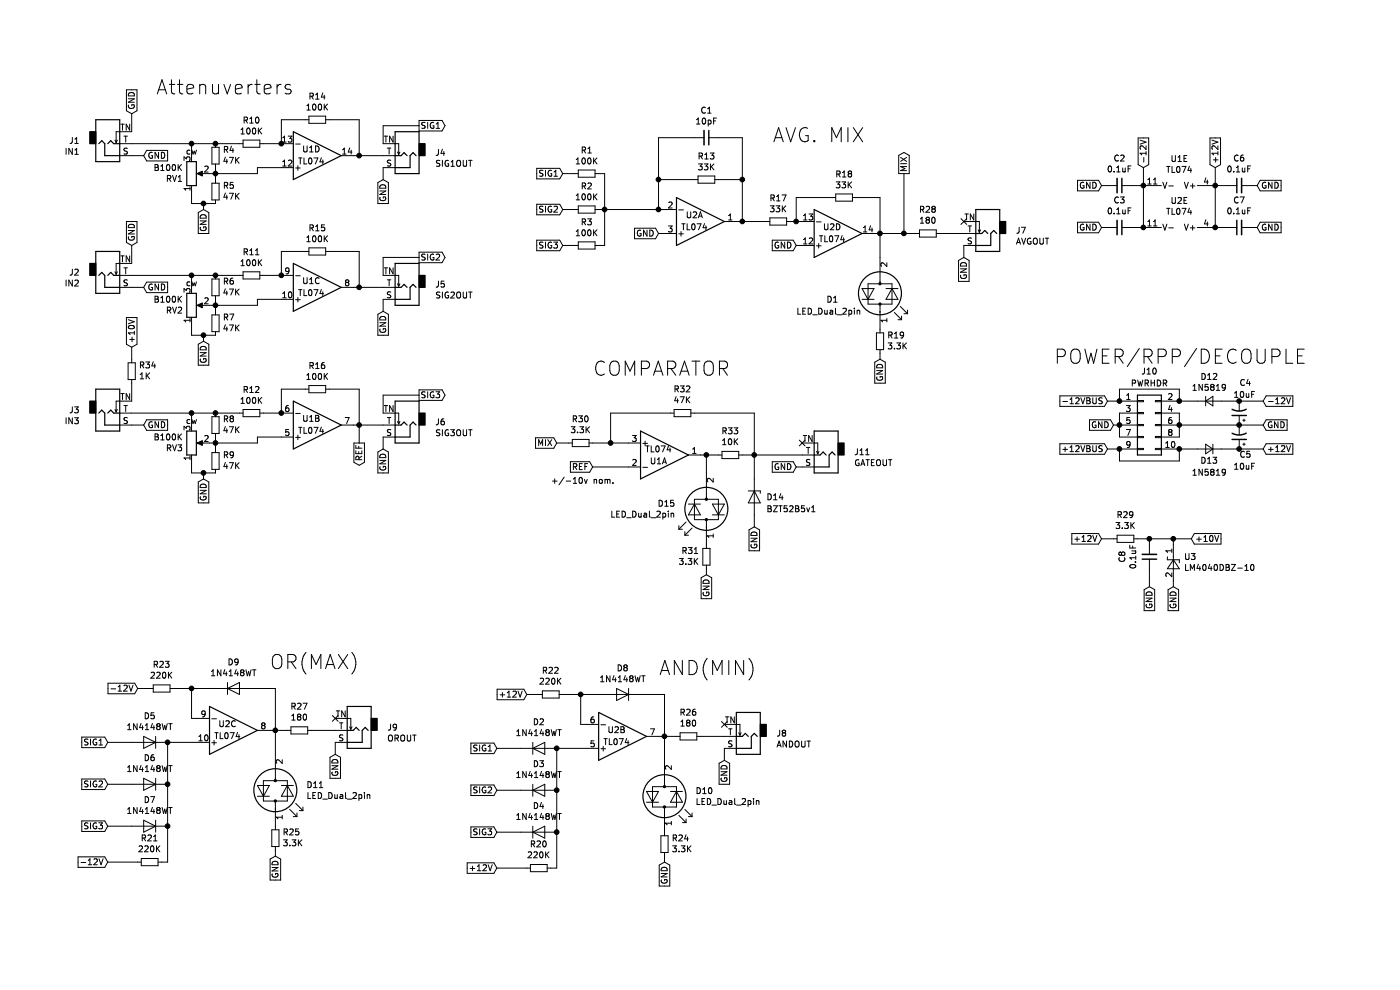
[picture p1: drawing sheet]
EESchema Schematic File Version 4
LIBS:logiverter-cache
EELAYER 29 0
EELAYER END
$Descr A4 11693 8268
encoding utf-8
Sheet 1 1
Title ""
Date ""
Rev ""
Comp ""
Comment1 ""
Comment2 ""
Comment3 ""
Comment4 ""
$EndDescr
$Comp
L Connector:AudioJack2_SwitchT J1
U 1 1
P 900 1200
F 0 "J1" H 667 1179 50  0000 R CNN
F 1 "IN1" H 667 1270 50  0000 R CNN
F 2 "custom parts:3.5mm_tip_switch_thonkiconn" H 900 1200 50  0001 C CNN
F 3 "~" H 900 1200 50  0001 C CNN
	1    900  1200
	1    0    0    1   
$EndComp
Wire Wire Line
	1100 950  1100 1100
Text GLabel 1200 1300 2    50   Input ~ 0
GND
Wire Wire Line
	1100 1300 1200 1300
Wire Wire Line
	1100 1200 1600 1200
$Comp
L Amplifier_Operational:TL074 U1
U 1 1
P 5550 3800
F 0 "U1" H 5500 3750 50  0000 C CNN
F 1 "TL074" H 5500 3850 50  0000 C CNN
F 2 "Package_SO:SOIC-14_3.9x8.7mm_P1.27mm" H 5500 3900 50  0001 C CNN
F 3 "http://www.ti.com/lit/ds/symlink/tl071.pdf" H 5600 4000 50  0001 C CNN
	1    5550 3800
	1    0    0    -1  
$EndComp
$Comp
L Amplifier_Operational:TL074 U1
U 2 1
P 2650 3550
F 0 "U1" H 2600 3500 50  0000 C CNN
F 1 "TL074" H 2600 3600 50  0000 C CNN
F 2 "Package_SO:SOIC-14_3.9x8.7mm_P1.27mm" H 2600 3650 50  0001 C CNN
F 3 "http://www.ti.com/lit/ds/symlink/tl071.pdf" H 2700 3750 50  0001 C CNN
	2    2650 3550
	1    0    0    1   
$EndComp
$Comp
L Amplifier_Operational:TL074 U1
U 3 1
P 2650 2400
F 0 "U1" H 2600 2350 50  0000 C CNN
F 1 "TL074" H 2600 2450 50  0000 C CNN
F 2 "Package_SO:SOIC-14_3.9x8.7mm_P1.27mm" H 2600 2500 50  0001 C CNN
F 3 "http://www.ti.com/lit/ds/symlink/tl071.pdf" H 2700 2600 50  0001 C CNN
	3    2650 2400
	1    0    0    1   
$EndComp
$Comp
L Amplifier_Operational:TL074 U1
U 4 1
P 2650 1300
F 0 "U1" H 2600 1250 50  0000 C CNN
F 1 "TL074" H 2600 1350 50  0000 C CNN
F 2 "Package_SO:SOIC-14_3.9x8.7mm_P1.27mm" H 2600 1400 50  0001 C CNN
F 3 "http://www.ti.com/lit/ds/symlink/tl071.pdf" H 2700 1500 50  0001 C CNN
	4    2650 1300
	1    0    0    1   
$EndComp
$Comp
L Amplifier_Operational:TL074 U1
U 5 1
P 9850 1650
F 0 "U1" V 9525 1650 50  0000 C CNN
F 1 "TL074" V 9616 1650 50  0000 C CNN
F 2 "Package_SO:SOIC-14_3.9x8.7mm_P1.27mm" H 9800 1750 50  0001 C CNN
F 3 "http://www.ti.com/lit/ds/symlink/tl071.pdf" H 9900 1850 50  0001 C CNN
	5    9850 1650
	0    1    1    0   
$EndComp
$Comp
L Device:R_Small R10
U 1 1
P 2100 1200
F 0 "R10" V 1904 1200 50  0000 C CNN
F 1 "100K" V 1995 1200 50  0000 C CNN
F 2 "Resistor_SMD:R_0805_2012Metric_Pad1.15x1.40mm_HandSolder" H 2100 1200 50  0001 C CNN
F 3 "~" H 2100 1200 50  0001 C CNN
	1    2100 1200
	0    1    1    0   
$EndComp
Wire Wire Line
	2200 1200 2350 1200
$Comp
L Device:R_POT RV1
U 1 1
P 1600 1450
F 0 "RV1" H 1530 1496 50  0000 R CNN
F 1 "B100K" H 1530 1405 50  0000 R CNN
F 2 "custom parts:Potentiometer_Vertical_Bournes_PTV09A" H 1600 1450 50  0001 C CNN
F 3 "~" H 1600 1450 50  0001 C CNN
	1    1600 1450
	1    0    0    1   
$EndComp
$Comp
L Device:R_Small R4
U 1 1
P 1800 1300
F 0 "R4" H 1741 1254 50  0000 R CNN
F 1 "47K" H 1741 1345 50  0000 R CNN
F 2 "Resistor_SMD:R_0805_2012Metric_Pad1.15x1.40mm_HandSolder" H 1800 1300 50  0001 C CNN
F 3 "~" H 1800 1300 50  0001 C CNN
	1    1800 1300
	-1   0    0    1   
$EndComp
$Comp
L Device:R_Small R5
U 1 1
P 1800 1600
F 0 "R5" H 1741 1554 50  0000 R CNN
F 1 "47K" H 1741 1645 50  0000 R CNN
F 2 "Resistor_SMD:R_0805_2012Metric_Pad1.15x1.40mm_HandSolder" H 1800 1600 50  0001 C CNN
F 3 "~" H 1800 1600 50  0001 C CNN
	1    1800 1600
	-1   0    0    1   
$EndComp
Wire Wire Line
	1800 1400 1800 1450
Wire Wire Line
	1750 1450 1800 1450
Connection ~ 1800 1450
Wire Wire Line
	1800 1450 1800 1500
Wire Wire Line
	1600 1300 1600 1200
Connection ~ 1600 1200
Wire Wire Line
	1600 1200 1800 1200
Wire Wire Line
	1800 1200 2000 1200
Connection ~ 1800 1200
Text GLabel 1700 1750 3    50   Input ~ 0
GND
Wire Wire Line
	1600 1600 1600 1700
Wire Wire Line
	1600 1700 1700 1700
Wire Wire Line
	1700 1700 1700 1750
Connection ~ 1700 1700
Wire Wire Line
	1700 1700 1800 1700
Wire Wire Line
	1800 1450 2150 1450
Wire Wire Line
	2150 1450 2150 1400
Wire Wire Line
	2150 1400 2350 1400
$Comp
L Device:R_Small R14
U 1 1
P 2650 1000
F 0 "R14" V 2454 1000 50  0000 C CNN
F 1 "100K" V 2545 1000 50  0000 C CNN
F 2 "Resistor_SMD:R_0805_2012Metric_Pad1.15x1.40mm_HandSolder" H 2650 1000 50  0001 C CNN
F 3 "~" H 2650 1000 50  0001 C CNN
	1    2650 1000
	0    1    1    0   
$EndComp
Wire Wire Line
	2350 1200 2350 1000
Wire Wire Line
	2350 1000 2550 1000
Connection ~ 2350 1200
Wire Wire Line
	2750 1000 3000 1000
Wire Wire Line
	3000 1000 3000 1300
Wire Wire Line
	3000 1300 2950 1300
Text Notes 1550 1300 0    50   ~ 0
cw
$Comp
L Connector:AudioJack2_SwitchT J2
U 1 1
P 900 2300
F 0 "J2" H 667 2279 50  0000 R CNN
F 1 "IN2" H 667 2370 50  0000 R CNN
F 2 "custom parts:3.5mm_tip_switch_thonkiconn" H 900 2300 50  0001 C CNN
F 3 "~" H 900 2300 50  0001 C CNN
	1    900  2300
	1    0    0    1   
$EndComp
Text GLabel 1200 2400 2    50   Input ~ 0
GND
Wire Wire Line
	1100 2400 1200 2400
Wire Wire Line
	1100 2300 1600 2300
$Comp
L Device:R_Small R11
U 1 1
P 2100 2300
F 0 "R11" V 1904 2300 50  0000 C CNN
F 1 "100K" V 1995 2300 50  0000 C CNN
F 2 "Resistor_SMD:R_0805_2012Metric_Pad1.15x1.40mm_HandSolder" H 2100 2300 50  0001 C CNN
F 3 "~" H 2100 2300 50  0001 C CNN
	1    2100 2300
	0    1    1    0   
$EndComp
Wire Wire Line
	2200 2300 2350 2300
$Comp
L Device:R_POT RV2
U 1 1
P 1600 2550
F 0 "RV2" H 1530 2596 50  0000 R CNN
F 1 "B100K" H 1530 2505 50  0000 R CNN
F 2 "custom parts:Potentiometer_Vertical_Bournes_PTV09A" H 1600 2550 50  0001 C CNN
F 3 "~" H 1600 2550 50  0001 C CNN
	1    1600 2550
	1    0    0    1   
$EndComp
$Comp
L Device:R_Small R6
U 1 1
P 1800 2400
F 0 "R6" H 1741 2354 50  0000 R CNN
F 1 "47K" H 1741 2445 50  0000 R CNN
F 2 "Resistor_SMD:R_0805_2012Metric_Pad1.15x1.40mm_HandSolder" H 1800 2400 50  0001 C CNN
F 3 "~" H 1800 2400 50  0001 C CNN
	1    1800 2400
	-1   0    0    1   
$EndComp
$Comp
L Device:R_Small R7
U 1 1
P 1800 2700
F 0 "R7" H 1741 2654 50  0000 R CNN
F 1 "47K" H 1741 2745 50  0000 R CNN
F 2 "Resistor_SMD:R_0805_2012Metric_Pad1.15x1.40mm_HandSolder" H 1800 2700 50  0001 C CNN
F 3 "~" H 1800 2700 50  0001 C CNN
	1    1800 2700
	-1   0    0    1   
$EndComp
Wire Wire Line
	1800 2500 1800 2550
Wire Wire Line
	1750 2550 1800 2550
Connection ~ 1800 2550
Wire Wire Line
	1800 2550 1800 2600
Wire Wire Line
	1600 2400 1600 2300
Connection ~ 1600 2300
Wire Wire Line
	1600 2300 1800 2300
Wire Wire Line
	1800 2300 2000 2300
Connection ~ 1800 2300
Text GLabel 1700 2850 3    50   Input ~ 0
GND
Wire Wire Line
	1600 2700 1600 2800
Wire Wire Line
	1600 2800 1700 2800
Wire Wire Line
	1700 2800 1700 2850
Connection ~ 1700 2800
Wire Wire Line
	1700 2800 1800 2800
Wire Wire Line
	1800 2550 2150 2550
Wire Wire Line
	2150 2550 2150 2500
Wire Wire Line
	2150 2500 2350 2500
$Comp
L Device:R_Small R15
U 1 1
P 2650 2100
F 0 "R15" V 2454 2100 50  0000 C CNN
F 1 "100K" V 2545 2100 50  0000 C CNN
F 2 "Resistor_SMD:R_0805_2012Metric_Pad1.15x1.40mm_HandSolder" H 2650 2100 50  0001 C CNN
F 3 "~" H 2650 2100 50  0001 C CNN
	1    2650 2100
	0    1    1    0   
$EndComp
Wire Wire Line
	2350 2300 2350 2100
Wire Wire Line
	2350 2100 2550 2100
Wire Wire Line
	2750 2100 3000 2100
Text Notes 1550 2400 0    50   ~ 0
cw
Connection ~ 2350 2300
Text GLabel 1200 3550 2    50   Input ~ 0
GND
Wire Wire Line
	1100 3550 1200 3550
Wire Wire Line
	1100 3450 1600 3450
$Comp
L Device:R_Small R12
U 1 1
P 2100 3450
F 0 "R12" V 1904 3450 50  0000 C CNN
F 1 "100K" V 1995 3450 50  0000 C CNN
F 2 "Resistor_SMD:R_0805_2012Metric_Pad1.15x1.40mm_HandSolder" H 2100 3450 50  0001 C CNN
F 3 "~" H 2100 3450 50  0001 C CNN
	1    2100 3450
	0    1    1    0   
$EndComp
Wire Wire Line
	2200 3450 2350 3450
$Comp
L Device:R_POT RV3
U 1 1
P 1600 3700
F 0 "RV3" H 1530 3746 50  0000 R CNN
F 1 "B100K" H 1530 3655 50  0000 R CNN
F 2 "custom parts:Potentiometer_Vertical_Bournes_PTV09A" H 1600 3700 50  0001 C CNN
F 3 "~" H 1600 3700 50  0001 C CNN
	1    1600 3700
	1    0    0    1   
$EndComp
$Comp
L Device:R_Small R8
U 1 1
P 1800 3550
F 0 "R8" H 1741 3504 50  0000 R CNN
F 1 "47K" H 1741 3595 50  0000 R CNN
F 2 "Resistor_SMD:R_0805_2012Metric_Pad1.15x1.40mm_HandSolder" H 1800 3550 50  0001 C CNN
F 3 "~" H 1800 3550 50  0001 C CNN
	1    1800 3550
	-1   0    0    1   
$EndComp
$Comp
L Device:R_Small R9
U 1 1
P 1800 3850
F 0 "R9" H 1741 3804 50  0000 R CNN
F 1 "47K" H 1741 3895 50  0000 R CNN
F 2 "Resistor_SMD:R_0805_2012Metric_Pad1.15x1.40mm_HandSolder" H 1800 3850 50  0001 C CNN
F 3 "~" H 1800 3850 50  0001 C CNN
	1    1800 3850
	-1   0    0    1   
$EndComp
Wire Wire Line
	1800 3650 1800 3700
Wire Wire Line
	1750 3700 1800 3700
Connection ~ 1800 3700
Wire Wire Line
	1800 3700 1800 3750
Wire Wire Line
	1600 3550 1600 3450
Connection ~ 1600 3450
Wire Wire Line
	1600 3450 1800 3450
Wire Wire Line
	1800 3450 2000 3450
Connection ~ 1800 3450
Text GLabel 1700 4000 3    50   Input ~ 0
GND
Wire Wire Line
	1600 3850 1600 3950
Wire Wire Line
	1600 3950 1700 3950
Wire Wire Line
	1700 3950 1700 4000
Connection ~ 1700 3950
Wire Wire Line
	1700 3950 1800 3950
Wire Wire Line
	1800 3700 2150 3700
Wire Wire Line
	2150 3700 2150 3650
Wire Wire Line
	2150 3650 2350 3650
$Comp
L Device:R_Small R16
U 1 1
P 2650 3250
F 0 "R16" V 2454 3250 50  0000 C CNN
F 1 "100K" V 2545 3250 50  0000 C CNN
F 2 "Resistor_SMD:R_0805_2012Metric_Pad1.15x1.40mm_HandSolder" H 2650 3250 50  0001 C CNN
F 3 "~" H 2650 3250 50  0001 C CNN
	1    2650 3250
	0    1    1    0   
$EndComp
Wire Wire Line
	2350 3450 2350 3250
Wire Wire Line
	2350 3250 2550 3250
Wire Wire Line
	2750 3250 3000 3250
Wire Wire Line
	3000 3250 3000 3550
Wire Wire Line
	3000 3550 2950 3550
Text Notes 1550 3550 0    50   ~ 0
cw
Connection ~ 2350 3450
Text GLabel 3500 1050 2    50   Output ~ 0
SIG1
Wire Wire Line
	3000 1300 3200 1300
Connection ~ 3000 1300
Text Notes 1300 800  0    118  ~ 0
Attenuverters
Text GLabel 900  6200 0    50   Input ~ 0
SIG1
Wire Wire Line
	900  6200 1100 6200
Text GLabel 900  6550 0    50   Input ~ 0
SIG2
Wire Wire Line
	900  6550 1100 6550
Text GLabel 900  6900 0    50   Input ~ 0
SIG3
Wire Wire Line
	900  6900 1100 6900
$Comp
L Device:R_Small R21
U 1 1
P 1250 7200
F 0 "R21" V 1446 7200 50  0000 C CNN
F 1 "220K" V 1355 7200 50  0000 C CNN
F 2 "Resistor_SMD:R_0805_2012Metric_Pad1.15x1.40mm_HandSolder" H 1250 7200 50  0001 C CNN
F 3 "~" H 1250 7200 50  0001 C CNN
	1    1250 7200
	0    -1   -1   0   
$EndComp
Text GLabel 900  7200 0    50   Input ~ 0
-12V
Wire Wire Line
	1400 7200 1350 7200
Wire Wire Line
	900  7200 1150 7200
Wire Wire Line
	1400 6200 1650 6200
Wire Wire Line
	1650 6000 1600 6000
Wire Wire Line
	1600 6000 1600 5750
Wire Wire Line
	1600 5750 1800 5750
Wire Wire Line
	2100 5750 2300 5750
Wire Wire Line
	2300 5750 2300 6100
Wire Wire Line
	2300 6100 2250 6100
$Comp
L Device:R_Small R23
U 1 1
P 1350 5750
F 0 "R23" V 1546 5750 50  0000 C CNN
F 1 "220K" V 1455 5750 50  0000 C CNN
F 2 "Resistor_SMD:R_0805_2012Metric_Pad1.15x1.40mm_HandSolder" H 1350 5750 50  0001 C CNN
F 3 "~" H 1350 5750 50  0001 C CNN
	1    1350 5750
	0    -1   -1   0   
$EndComp
Text GLabel 1150 5750 0    50   Input ~ 0
-12V
Wire Wire Line
	1150 5750 1250 5750
Wire Wire Line
	1450 5750 1600 5750
Connection ~ 1600 5750
$Comp
L Device:R_Small R27
U 1 1
P 2500 6100
F 0 "R27" V 2696 6100 50  0000 C CNN
F 1 "180" V 2605 6100 50  0000 C CNN
F 2 "Resistor_SMD:R_0805_2012Metric_Pad1.15x1.40mm_HandSolder" H 2500 6100 50  0001 C CNN
F 3 "~" H 2500 6100 50  0001 C CNN
	1    2500 6100
	0    -1   -1   0   
$EndComp
Wire Wire Line
	2300 6100 2400 6100
Connection ~ 2300 6100
$Comp
L Connector:AudioJack2_SwitchT J9
U 1 1
P 3000 6100
F 0 "J9" H 2767 6079 50  0000 R CNN
F 1 "OROUT" H 2767 6170 50  0000 R CNN
F 2 "custom parts:3.5mm_tip_switch_thonkiconn" H 3000 6100 50  0001 C CNN
F 3 "~" H 3000 6100 50  0001 C CNN
	1    3000 6100
	-1   0    0    1   
$EndComp
Wire Wire Line
	2600 6100 2800 6100
NoConn ~ 2800 6000
Text GLabel 2800 6300 3    50   Input ~ 0
GND
Wire Wire Line
	2800 6200 2800 6300
Text Notes 2250 5600 0    118  ~ 0
OR(MAX)
$Comp
L Amplifier_Operational:TL074 U2
U 4 1
P 7000 1950
F 0 "U2" H 6950 1900 50  0000 C CNN
F 1 "TL074" H 6950 2000 50  0000 C CNN
F 2 "Package_SO:SOIC-14_3.9x8.7mm_P1.27mm" H 6950 2050 50  0001 C CNN
F 3 "http://www.ti.com/lit/ds/symlink/tl071.pdf" H 7050 2150 50  0001 C CNN
	4    7000 1950
	1    0    0    1   
$EndComp
$Comp
L Diode:1N4148 D2
U 1 1
P 4500 6250
F 0 "D2" H 4500 6034 50  0000 C CNN
F 1 "1N4148WT" H 4500 6125 50  0000 C CNN
F 2 "Diode_SMD:D_SOD-523" H 4500 6075 50  0001 C CNN
F 3 "http://www.nxp.com/documents/data_sheet/1N4148_1N4448.pdf" H 4500 6250 50  0001 C CNN
	1    4500 6250
	1    0    0    1   
$EndComp
Text GLabel 4150 6250 0    50   Input ~ 0
SIG1
Wire Wire Line
	4150 6250 4350 6250
Text GLabel 4150 6600 0    50   Input ~ 0
SIG2
Wire Wire Line
	4150 6600 4350 6600
Text GLabel 4150 6950 0    50   Input ~ 0
SIG3
Wire Wire Line
	4150 6950 4350 6950
$Comp
L Device:R_Small R20
U 1 1
P 4500 7250
F 0 "R20" V 4696 7250 50  0000 C CNN
F 1 "220K" V 4605 7250 50  0000 C CNN
F 2 "Resistor_SMD:R_0805_2012Metric_Pad1.15x1.40mm_HandSolder" H 4500 7250 50  0001 C CNN
F 3 "~" H 4500 7250 50  0001 C CNN
	1    4500 7250
	0    -1   -1   0   
$EndComp
Text GLabel 4150 7250 0    50   Input ~ 0
+12V
Wire Wire Line
	4650 7250 4600 7250
Wire Wire Line
	4150 7250 4400 7250
Wire Wire Line
	4650 6250 4900 6250
Connection ~ 4650 6250
Wire Wire Line
	4900 6050 4850 6050
Wire Wire Line
	4850 6050 4850 5800
Wire Wire Line
	4850 5800 5050 5800
Wire Wire Line
	5350 5800 5550 5800
Wire Wire Line
	5550 5800 5550 6150
Wire Wire Line
	5550 6150 5500 6150
$Comp
L Device:R_Small R22
U 1 1
P 4600 5800
F 0 "R22" V 4796 5800 50  0000 C CNN
F 1 "220K" V 4705 5800 50  0000 C CNN
F 2 "Resistor_SMD:R_0805_2012Metric_Pad1.15x1.40mm_HandSolder" H 4600 5800 50  0001 C CNN
F 3 "~" H 4600 5800 50  0001 C CNN
	1    4600 5800
	0    -1   -1   0   
$EndComp
Text GLabel 4400 5800 0    50   Input ~ 0
+12V
Wire Wire Line
	4400 5800 4500 5800
Wire Wire Line
	4700 5800 4850 5800
Connection ~ 4850 5800
$Comp
L Device:R_Small R26
U 1 1
P 5750 6150
F 0 "R26" V 5946 6150 50  0000 C CNN
F 1 "180" V 5855 6150 50  0000 C CNN
F 2 "Resistor_SMD:R_0805_2012Metric_Pad1.15x1.40mm_HandSolder" H 5750 6150 50  0001 C CNN
F 3 "~" H 5750 6150 50  0001 C CNN
	1    5750 6150
	0    -1   -1   0   
$EndComp
Wire Wire Line
	5550 6150 5650 6150
Connection ~ 5550 6150
$Comp
L Connector:AudioJack2_SwitchT J8
U 1 1
P 6250 6150
F 0 "J8" H 6017 6129 50  0000 R CNN
F 1 "ANDOUT" H 6017 6220 50  0000 R CNN
F 2 "custom parts:3.5mm_tip_switch_thonkiconn" H 6250 6150 50  0001 C CNN
F 3 "~" H 6250 6150 50  0001 C CNN
	1    6250 6150
	-1   0    0    1   
$EndComp
Wire Wire Line
	5850 6150 6050 6150
NoConn ~ 6050 6050
Text GLabel 6050 6350 3    50   Input ~ 0
GND
Wire Wire Line
	6050 6250 6050 6350
Text Notes 5500 5650 0    118  ~ 0
AND(MIN)
$Comp
L Amplifier_Operational:TL074 U2
U 1 1
P 5850 1850
F 0 "U2" H 5800 1800 50  0000 C CNN
F 1 "TL074" H 5800 1900 50  0000 C CNN
F 2 "Package_SO:SOIC-14_3.9x8.7mm_P1.27mm" H 5800 1950 50  0001 C CNN
F 3 "http://www.ti.com/lit/ds/symlink/tl071.pdf" H 5900 2050 50  0001 C CNN
	1    5850 1850
	1    0    0    1   
$EndComp
$Comp
L Amplifier_Operational:TL074 U2
U 2 1
P 5200 6150
F 0 "U2" H 5150 6100 50  0000 C CNN
F 1 "TL074" H 5150 6200 50  0000 C CNN
F 2 "Package_SO:SOIC-14_3.9x8.7mm_P1.27mm" H 5150 6250 50  0001 C CNN
F 3 "http://www.ti.com/lit/ds/symlink/tl071.pdf" H 5250 6350 50  0001 C CNN
	2    5200 6150
	1    0    0    1   
$EndComp
$Comp
L Amplifier_Operational:TL074 U2
U 3 1
P 1950 6100
F 0 "U2" H 1900 6050 50  0000 C CNN
F 1 "TL074" H 1900 6150 50  0000 C CNN
F 2 "Package_SO:SOIC-14_3.9x8.7mm_P1.27mm" H 1900 6200 50  0001 C CNN
F 3 "http://www.ti.com/lit/ds/symlink/tl071.pdf" H 2000 6300 50  0001 C CNN
	3    1950 6100
	1    0    0    1   
$EndComp
$Comp
L Amplifier_Operational:TL074 U2
U 5 1
P 9850 2000
F 0 "U2" V 9525 2000 50  0000 C CNN
F 1 "TL074" V 9616 2000 50  0000 C CNN
F 2 "Package_SO:SOIC-14_3.9x8.7mm_P1.27mm" H 9800 2100 50  0001 C CNN
F 3 "http://www.ti.com/lit/ds/symlink/tl071.pdf" H 9900 2200 50  0001 C CNN
	5    9850 2000
	0    1    1    0   
$EndComp
Wire Wire Line
	5550 1750 5500 1750
Wire Wire Line
	5500 1750 5500 1500
Wire Wire Line
	6200 1500 6200 1850
Wire Wire Line
	6200 1850 6150 1850
$Comp
L Device:R_Small R13
U 1 1
P 5900 1500
F 0 "R13" V 5704 1500 50  0000 C CNN
F 1 "33K" V 5795 1500 50  0000 C CNN
F 2 "Resistor_SMD:R_0805_2012Metric_Pad1.15x1.40mm_HandSolder" H 5900 1500 50  0001 C CNN
F 3 "~" H 5900 1500 50  0001 C CNN
	1    5900 1500
	0    1    1    0   
$EndComp
Wire Wire Line
	5500 1500 5800 1500
Wire Wire Line
	6000 1500 6200 1500
$Comp
L Device:C_Small C1
U 1 1
P 5900 1150
F 0 "C1" V 5671 1150 50  0000 C CNN
F 1 "10pF" V 5762 1150 50  0000 C CNN
F 2 "Capacitor_SMD:C_0805_2012Metric_Pad1.15x1.40mm_HandSolder" H 5900 1150 50  0001 C CNN
F 3 "~" H 5900 1150 50  0001 C CNN
	1    5900 1150
	0    1    1    0   
$EndComp
Wire Wire Line
	5800 1150 5500 1150
Wire Wire Line
	5500 1150 5500 1500
Connection ~ 5500 1500
Wire Wire Line
	6000 1150 6200 1150
Wire Wire Line
	6200 1150 6200 1500
Connection ~ 6200 1500
$Comp
L Device:R_Small R17
U 1 1
P 6500 1850
F 0 "R17" V 6304 1850 50  0000 C CNN
F 1 "33K" V 6395 1850 50  0000 C CNN
F 2 "Resistor_SMD:R_0805_2012Metric_Pad1.15x1.40mm_HandSolder" H 6500 1850 50  0001 C CNN
F 3 "~" H 6500 1850 50  0001 C CNN
	1    6500 1850
	0    1    1    0   
$EndComp
Wire Wire Line
	6200 1850 6400 1850
Connection ~ 6200 1850
Wire Wire Line
	6600 1850 6650 1850
Text GLabel 6650 2050 0    50   Input ~ 0
GND
Wire Wire Line
	6650 2050 6700 2050
Text GLabel 5500 1950 0    50   Input ~ 0
GND
Wire Wire Line
	5500 1950 5550 1950
$Comp
L Device:R_Small R2
U 1 1
P 4900 1750
F 0 "R2" V 4704 1750 50  0000 C CNN
F 1 "100K" V 4795 1750 50  0000 C CNN
F 2 "Resistor_SMD:R_0805_2012Metric_Pad1.15x1.40mm_HandSolder" H 4900 1750 50  0001 C CNN
F 3 "~" H 4900 1750 50  0001 C CNN
	1    4900 1750
	0    1    1    0   
$EndComp
$Comp
L Device:R_Small R1
U 1 1
P 4900 1450
F 0 "R1" V 4704 1450 50  0000 C CNN
F 1 "100K" V 4795 1450 50  0000 C CNN
F 2 "Resistor_SMD:R_0805_2012Metric_Pad1.15x1.40mm_HandSolder" H 4900 1450 50  0001 C CNN
F 3 "~" H 4900 1450 50  0001 C CNN
	1    4900 1450
	0    1    1    0   
$EndComp
$Comp
L Device:R_Small R3
U 1 1
P 4900 2050
F 0 "R3" V 4704 2050 50  0000 C CNN
F 1 "100K" V 4795 2050 50  0000 C CNN
F 2 "Resistor_SMD:R_0805_2012Metric_Pad1.15x1.40mm_HandSolder" H 4900 2050 50  0001 C CNN
F 3 "~" H 4900 2050 50  0001 C CNN
	1    4900 2050
	0    1    1    0   
$EndComp
Wire Wire Line
	5000 2050 5050 2050
Wire Wire Line
	5050 2050 5050 1750
Wire Wire Line
	5050 1750 5000 1750
Wire Wire Line
	5050 1750 5050 1450
Wire Wire Line
	5050 1450 5000 1450
Connection ~ 5050 1750
Wire Wire Line
	5050 1750 5500 1750
Connection ~ 5500 1750
$Comp
L Device:R_Small R18
U 1 1
P 7050 1650
F 0 "R18" V 6854 1650 50  0000 C CNN
F 1 "33K" V 6945 1650 50  0000 C CNN
F 2 "Resistor_SMD:R_0805_2012Metric_Pad1.15x1.40mm_HandSolder" H 7050 1650 50  0001 C CNN
F 3 "~" H 7050 1650 50  0001 C CNN
	1    7050 1650
	0    1    1    0   
$EndComp
Wire Wire Line
	6950 1650 6650 1650
Wire Wire Line
	6650 1650 6650 1850
Connection ~ 6650 1850
Wire Wire Line
	6650 1850 6700 1850
Wire Wire Line
	7150 1650 7350 1650
Wire Wire Line
	7350 1950 7300 1950
Wire Wire Line
	7850 1950 8050 1950
NoConn ~ 8050 1850
Text GLabel 8050 2150 3    50   Input ~ 0
GND
Wire Wire Line
	8050 2050 8050 2150
Wire Wire Line
	7350 1950 7350 1650
Connection ~ 7350 1950
Text GLabel 4700 1450 0    50   Input ~ 0
SIG1
Text GLabel 4700 1750 0    50   Input ~ 0
SIG2
Text GLabel 4700 2050 0    50   Input ~ 0
SIG3
Wire Wire Line
	4700 2050 4800 2050
Wire Wire Line
	4700 1750 4800 1750
Wire Wire Line
	4700 1450 4800 1450
Text Notes 6450 1200 0    118  ~ 0
AVG. MIX
$Comp
L Connector:AudioJack2_SwitchT J4
U 1 1
P 3400 1300
F 0 "J4" H 3167 1279 50  0000 R CNN
F 1 "SIG1OUT" H 3167 1370 50  0000 R CNN
F 2 "custom parts:3.5mm_tip_switch_thonkiconn" H 3400 1300 50  0001 C CNN
F 3 "~" H 3400 1300 50  0001 C CNN
	1    3400 1300
	-1   0    0    1   
$EndComp
Text GLabel 3200 1500 3    50   Input ~ 0
GND
Wire Wire Line
	3200 1400 3200 1500
Wire Wire Line
	3200 1200 3200 1050
Wire Wire Line
	3200 1050 3500 1050
Text GLabel 3500 2150 2    50   Output ~ 0
SIG2
Text GLabel 3200 2600 3    50   Input ~ 0
GND
Wire Wire Line
	3200 2500 3200 2600
Wire Wire Line
	3200 2300 3200 2150
Wire Wire Line
	3200 2150 3500 2150
Text GLabel 3500 3300 2    50   Output ~ 0
SIG3
Wire Wire Line
	3000 3550 3200 3550
Text GLabel 3200 3750 3    50   Input ~ 0
GND
Wire Wire Line
	3200 3650 3200 3750
Wire Wire Line
	3200 3300 3500 3300
Wire Wire Line
	1100 2050 1100 2200
Text GLabel 1100 2900 1    50   Input ~ 0
+10V
Wire Wire Line
	1100 3200 1100 3350
$Comp
L Device:LED_Dual_2pin D11
U 1 1
P 2300 6600
F 0 "D11" V 2254 6858 50  0000 L CNN
F 1 "LED_Dual_2pin" V 2345 6858 50  0000 L CNN
F 2 "LED_THT:LED_D3.0mm" H 2300 6600 50  0001 C CNN
F 3 "~" H 2300 6600 50  0001 C CNN
	1    2300 6600
	0    1    1    0   
$EndComp
Wire Wire Line
	2300 6100 2300 6300
$Comp
L Device:R_Small R25
U 1 1
P 2300 7000
F 0 "R25" H 2241 6954 50  0000 R CNN
F 1 "3.3K" H 2241 7045 50  0000 R CNN
F 2 "Resistor_SMD:R_0805_2012Metric_Pad1.15x1.40mm_HandSolder" H 2300 7000 50  0001 C CNN
F 3 "~" H 2300 7000 50  0001 C CNN
	1    2300 7000
	-1   0    0    1   
$EndComp
Text GLabel 2300 7150 3    50   Input ~ 0
GND
Wire Wire Line
	2300 7100 2300 7150
$Comp
L Device:LED_Dual_2pin D10
U 1 1
P 5550 6650
F 0 "D10" V 5504 6908 50  0000 L CNN
F 1 "LED_Dual_2pin" V 5595 6908 50  0000 L CNN
F 2 "LED_THT:LED_D3.0mm" H 5550 6650 50  0001 C CNN
F 3 "~" H 5550 6650 50  0001 C CNN
	1    5550 6650
	0    1    1    0   
$EndComp
Wire Wire Line
	5550 6150 5550 6350
$Comp
L Device:R_Small R24
U 1 1
P 5550 7050
F 0 "R24" H 5491 7004 50  0000 R CNN
F 1 "3.3K" H 5491 7095 50  0000 R CNN
F 2 "Resistor_SMD:R_0805_2012Metric_Pad1.15x1.40mm_HandSolder" H 5550 7050 50  0001 C CNN
F 3 "~" H 5550 7050 50  0001 C CNN
	1    5550 7050
	-1   0    0    1   
$EndComp
Text GLabel 5550 7200 3    50   Input ~ 0
GND
Wire Wire Line
	5550 7150 5550 7200
Text GLabel 1100 2050 1    50   Input ~ 0
GND
Text GLabel 1100 950  1    50   Input ~ 0
GND
Wire Wire Line
	3200 3450 3200 3300
$Comp
L Device:LED_Dual_2pin D1
U 1 1
P 7350 2450
F 0 "D1" V 7400 2000 50  0000 L CNN
F 1 "LED_Dual_2pin" V 7500 1750 50  0000 L CNN
F 2 "LED_THT:LED_D3.0mm" H 7350 2450 50  0001 C CNN
F 3 "~" H 7350 2450 50  0001 C CNN
	1    7350 2450
	0    1    1    0   
$EndComp
Wire Wire Line
	7350 1950 7350 2150
$Comp
L Device:R_Small R19
U 1 1
P 7350 2850
F 0 "R19" H 7291 2804 50  0000 R CNN
F 1 "3.3K" H 7291 2895 50  0000 R CNN
F 2 "Resistor_SMD:R_0805_2012Metric_Pad1.15x1.40mm_HandSolder" H 7350 2850 50  0001 C CNN
F 3 "~" H 7350 2850 50  0001 C CNN
	1    7350 2850
	-1   0    0    1   
$EndComp
Text GLabel 7350 3000 3    50   Input ~ 0
GND
Wire Wire Line
	7350 2950 7350 3000
Text GLabel 9550 1400 1    50   Input ~ 0
-12V
Wire Wire Line
	9550 1400 9550 1550
Wire Wire Line
	9550 1550 9550 1900
Connection ~ 9550 1550
Text GLabel 10150 1400 1    50   Input ~ 0
+12V
Wire Wire Line
	10150 1400 10150 1550
Wire Wire Line
	10150 1550 10150 1900
Connection ~ 10150 1550
$Comp
L Device:C_Small C3
U 1 1
P 9350 1900
F 0 "C3" V 9121 1900 50  0000 C CNN
F 1 "0.1uF" V 9212 1900 50  0000 C CNN
F 2 "Capacitor_SMD:C_0805_2012Metric_Pad1.15x1.40mm_HandSolder" H 9350 1900 50  0001 C CNN
F 3 "~" H 9350 1900 50  0001 C CNN
	1    9350 1900
	0    1    1    0   
$EndComp
$Comp
L Device:C_Small C2
U 1 1
P 9350 1550
F 0 "C2" V 9121 1550 50  0000 C CNN
F 1 "0.1uF" V 9212 1550 50  0000 C CNN
F 2 "Capacitor_SMD:C_0805_2012Metric_Pad1.15x1.40mm_HandSolder" H 9350 1550 50  0001 C CNN
F 3 "~" H 9350 1550 50  0001 C CNN
	1    9350 1550
	0    1    1    0   
$EndComp
Wire Wire Line
	9450 1900 9550 1900
Connection ~ 9550 1900
Wire Wire Line
	9450 1550 9550 1550
Text GLabel 9200 1550 0    50   Input ~ 0
GND
Wire Wire Line
	9200 1550 9250 1550
Text GLabel 9200 1900 0    50   Input ~ 0
GND
Wire Wire Line
	9200 1900 9250 1900
$Comp
L Device:C_Small C7
U 1 1
P 10350 1900
F 0 "C7" V 10121 1900 50  0000 C CNN
F 1 "0.1uF" V 10212 1900 50  0000 C CNN
F 2 "Capacitor_SMD:C_0805_2012Metric_Pad1.15x1.40mm_HandSolder" H 10350 1900 50  0001 C CNN
F 3 "~" H 10350 1900 50  0001 C CNN
	1    10350 1900
	0    -1   1    0   
$EndComp
$Comp
L Device:C_Small C6
U 1 1
P 10350 1550
F 0 "C6" V 10121 1550 50  0000 C CNN
F 1 "0.1uF" V 10212 1550 50  0000 C CNN
F 2 "Capacitor_SMD:C_0805_2012Metric_Pad1.15x1.40mm_HandSolder" H 10350 1550 50  0001 C CNN
F 3 "~" H 10350 1550 50  0001 C CNN
	1    10350 1550
	0    -1   1    0   
$EndComp
Text GLabel 10500 1550 2    50   Input ~ 0
GND
Wire Wire Line
	10500 1550 10450 1550
Text GLabel 10500 1900 2    50   Input ~ 0
GND
Wire Wire Line
	10500 1900 10450 1900
Wire Wire Line
	10150 1900 10250 1900
Connection ~ 10150 1900
Wire Wire Line
	10150 1550 10250 1550
$Comp
L Connector_Generic:Conn_02x05_Odd_Even J10
U 1 1
P 9550 3550
F 0 "J10" H 9600 4000 50  0000 C CNN
F 1 "PWRHDR" H 9600 3900 50  0000 C CNN
F 2 "Connector_IDC:IDC-Header_2x05_P2.54mm_Vertical" H 9550 3550 50  0001 C CNN
F 3 "~" H 9550 3550 50  0001 C CNN
	1    9550 3550
	1    0    0    -1  
$EndComp
Wire Wire Line
	9850 3450 9850 3550
Wire Wire Line
	9850 3550 9850 3650
Connection ~ 9850 3550
Text GLabel 9300 3550 0    50   Input ~ 0
GND
Wire Wire Line
	9300 3550 9350 3550
Wire Wire Line
	9350 3450 9350 3550
Connection ~ 9350 3550
Wire Wire Line
	9350 3650 9350 3550
Text GLabel 10550 3350 2    50   Input ~ 0
-12V
Text GLabel 10550 3750 2    50   Input ~ 0
+12V
$Comp
L Device:CP1_Small C4
U 1 1
P 10350 3450
F 0 "C4" H 10350 3200 50  0000 R CNN
F 1 "10uF" H 10400 3300 50  0000 R CNN
F 2 "Capacitor_SMD:CP_Elec_5x5.4" H 10350 3450 50  0001 C CNN
F 3 "~" H 10350 3450 50  0001 C CNN
	1    10350 3450
	-1   0    0    1   
$EndComp
$Comp
L Device:CP1_Small C5
U 1 1
P 10350 3650
F 0 "C5" H 10350 3800 50  0000 R CNN
F 1 "10uF" H 10400 3900 50  0000 R CNN
F 2 "Capacitor_SMD:CP_Elec_5x5.4" H 10350 3650 50  0001 C CNN
F 3 "~" H 10350 3650 50  0001 C CNN
	1    10350 3650
	-1   0    0    1   
$EndComp
Text GLabel 9250 3750 0    50   Input ~ 0
+12VBUS
Text GLabel 9250 3350 0    50   Input ~ 0
-12VBUS
Text GLabel 10550 3550 2    50   Input ~ 0
GND
Wire Wire Line
	9850 3350 9850 3250
Wire Wire Line
	9850 3250 9350 3250
Wire Wire Line
	9350 3250 9350 3350
Connection ~ 9850 3350
Wire Wire Line
	9850 3750 9850 3850
Wire Wire Line
	9850 3850 9350 3850
Wire Wire Line
	9350 3850 9350 3750
Connection ~ 9850 3750
$Comp
L Device:D_Small D12
U 1 1
P 10100 3350
F 0 "D12" H 10100 3555 50  0000 C CNN
F 1 "1N5819" H 10100 3464 50  0000 C CNN
F 2 "Diode_SMD:D_SOD-123" V 10100 3350 50  0001 C CNN
F 3 "~" V 10100 3350 50  0001 C CNN
	1    10100 3350
	1    0    0    -1  
$EndComp
Wire Wire Line
	10200 3350 10350 3350
$Comp
L Device:D_Small D13
U 1 1
P 10100 3750
F 0 "D13" H 10100 3850 50  0000 C CNN
F 1 "1N5819" H 10100 3950 50  0000 C CNN
F 2 "Diode_SMD:D_SOD-123" V 10100 3750 50  0001 C CNN
F 3 "~" V 10100 3750 50  0001 C CNN
	1    10100 3750
	-1   0    0    1   
$EndComp
Wire Wire Line
	10200 3750 10350 3750
Wire Wire Line
	9250 3350 9350 3350
Connection ~ 9350 3350
Wire Wire Line
	9250 3750 9350 3750
Connection ~ 9350 3750
Wire Wire Line
	9850 3550 10350 3550
Wire Wire Line
	9850 3750 10000 3750
Wire Wire Line
	9850 3350 10000 3350
Connection ~ 10350 3550
Connection ~ 10350 3750
Wire Wire Line
	10350 3750 10550 3750
Connection ~ 10350 3350
Wire Wire Line
	10350 3550 10550 3550
Wire Wire Line
	10350 3350 10550 3350
Wire Wire Line
	4650 6250 4650 6600
$Comp
L Diode:1N4148 D3
U 1 1
P 4500 6600
F 0 "D3" H 4500 6384 50  0000 C CNN
F 1 "1N4148WT" H 4500 6475 50  0000 C CNN
F 2 "Diode_SMD:D_SOD-523" H 4500 6425 50  0001 C CNN
F 3 "http://www.nxp.com/documents/data_sheet/1N4148_1N4448.pdf" H 4500 6600 50  0001 C CNN
	1    4500 6600
	1    0    0    1   
$EndComp
Connection ~ 4650 6600
Wire Wire Line
	4650 6600 4650 6950
$Comp
L Diode:1N4148 D4
U 1 1
P 4500 6950
F 0 "D4" H 4500 6734 50  0000 C CNN
F 1 "1N4148WT" H 4500 6825 50  0000 C CNN
F 2 "Diode_SMD:D_SOD-523" H 4500 6775 50  0001 C CNN
F 3 "http://www.nxp.com/documents/data_sheet/1N4148_1N4448.pdf" H 4500 6950 50  0001 C CNN
	1    4500 6950
	1    0    0    1   
$EndComp
Connection ~ 4650 6950
Wire Wire Line
	4650 6950 4650 7250
$Comp
L Diode:1N4148 D8
U 1 1
P 5200 5800
F 0 "D8" H 5200 5584 50  0000 C CNN
F 1 "1N4148WT" H 5200 5675 50  0000 C CNN
F 2 "Diode_SMD:D_SOD-523" H 5200 5625 50  0001 C CNN
F 3 "http://www.nxp.com/documents/data_sheet/1N4148_1N4448.pdf" H 5200 5800 50  0001 C CNN
	1    5200 5800
	-1   0    0    1   
$EndComp
Wire Wire Line
	1400 6200 1400 6550
$Comp
L Diode:1N4148 D7
U 1 1
P 1250 6900
F 0 "D7" H 1250 6684 50  0000 C CNN
F 1 "1N4148WT" H 1250 6775 50  0000 C CNN
F 2 "Diode_SMD:D_SOD-523" H 1250 6725 50  0001 C CNN
F 3 "http://www.nxp.com/documents/data_sheet/1N4148_1N4448.pdf" H 1250 6900 50  0001 C CNN
	1    1250 6900
	-1   0    0    1   
$EndComp
Connection ~ 1400 6900
Wire Wire Line
	1400 6900 1400 7200
$Comp
L Diode:1N4148 D6
U 1 1
P 1250 6550
F 0 "D6" H 1250 6334 50  0000 C CNN
F 1 "1N4148WT" H 1250 6425 50  0000 C CNN
F 2 "Diode_SMD:D_SOD-523" H 1250 6375 50  0001 C CNN
F 3 "http://www.nxp.com/documents/data_sheet/1N4148_1N4448.pdf" H 1250 6550 50  0001 C CNN
	1    1250 6550
	-1   0    0    1   
$EndComp
Connection ~ 1400 6550
Wire Wire Line
	1400 6550 1400 6900
$Comp
L Diode:1N4148 D5
U 1 1
P 1250 6200
F 0 "D5" H 1250 5984 50  0000 C CNN
F 1 "1N4148WT" H 1250 6075 50  0000 C CNN
F 2 "Diode_SMD:D_SOD-523" H 1250 6025 50  0001 C CNN
F 3 "http://www.nxp.com/documents/data_sheet/1N4148_1N4448.pdf" H 1250 6200 50  0001 C CNN
	1    1250 6200
	-1   0    0    1   
$EndComp
Connection ~ 1400 6200
$Comp
L Diode:1N4148 D9
U 1 1
P 1950 5750
F 0 "D9" H 1950 5534 50  0000 C CNN
F 1 "1N4148WT" H 1950 5625 50  0000 C CNN
F 2 "Diode_SMD:D_SOD-523" H 1950 5575 50  0001 C CNN
F 3 "http://www.nxp.com/documents/data_sheet/1N4148_1N4448.pdf" H 1950 5750 50  0001 C CNN
	1    1950 5750
	1    0    0    1   
$EndComp
Text Notes 8800 3050 0    118  ~ 0
POWER/RPP/DECOUPLE
Connection ~ 3000 3550
$Comp
L Connector:AudioJack2_SwitchT J7
U 1 1
P 8250 1950
F 0 "J7" H 8017 1929 50  0000 R CNN
F 1 "AVGOUT" H 8017 2020 50  0000 R CNN
F 2 "custom parts:3.5mm_tip_switch_thonkiconn" H 8250 1950 50  0001 C CNN
F 3 "~" H 8250 1950 50  0001 C CNN
	1    8250 1950
	-1   0    0    1   
$EndComp
$Comp
L Connector:AudioJack2_SwitchT J3
U 1 1
P 900 3450
F 0 "J3" H 667 3429 50  0000 R CNN
F 1 "IN3" H 667 3520 50  0000 R CNN
F 2 "custom parts:3.5mm_tip_switch_thonkiconn" H 900 3450 50  0001 C CNN
F 3 "~" H 900 3450 50  0001 C CNN
	1    900  3450
	1    0    0    1   
$EndComp
$Comp
L Connector:AudioJack2_SwitchT J6
U 1 1
P 3400 3550
F 0 "J6" H 3167 3529 50  0000 R CNN
F 1 "SIG3OUT" H 3167 3620 50  0000 R CNN
F 2 "custom parts:3.5mm_tip_switch_thonkiconn" H 3400 3550 50  0001 C CNN
F 3 "~" H 3400 3550 50  0001 C CNN
	1    3400 3550
	-1   0    0    1   
$EndComp
$Comp
L Connector:AudioJack2_SwitchT J5
U 1 1
P 3400 2400
F 0 "J5" H 3167 2379 50  0000 R CNN
F 1 "SIG2OUT" H 3167 2470 50  0000 R CNN
F 2 "custom parts:3.5mm_tip_switch_thonkiconn" H 3400 2400 50  0001 C CNN
F 3 "~" H 3400 2400 50  0001 C CNN
	1    3400 2400
	-1   0    0    1   
$EndComp
$Comp
L Device:R_Small R28
U 1 1
P 7750 1950
F 0 "R28" V 7946 1950 50  0000 C CNN
F 1 "180" V 7855 1950 50  0000 C CNN
F 2 "Resistor_SMD:R_0805_2012Metric_Pad1.15x1.40mm_HandSolder" H 7750 1950 50  0001 C CNN
F 3 "~" H 7750 1950 50  0001 C CNN
	1    7750 1950
	0    -1   -1   0   
$EndComp
Wire Wire Line
	7650 1950 7550 1950
Wire Wire Line
	2950 2400 3000 2400
Wire Wire Line
	3000 2100 3000 2400
Connection ~ 3000 2400
Wire Wire Line
	3000 2400 3200 2400
Text GLabel 9800 4900 3    50   Input ~ 0
GND
Wire Wire Line
	9800 4850 9800 4900
Text GLabel 9950 4500 2    50   Input ~ 0
+10V
$Comp
L Device:R_Small R29
U 1 1
P 9400 4500
F 0 "R29" V 9596 4500 50  0000 C CNN
F 1 "3.3K" V 9505 4500 50  0000 C CNN
F 2 "Resistor_SMD:R_0805_2012Metric_Pad1.15x1.40mm_HandSolder" H 9400 4500 50  0001 C CNN
F 3 "~" H 9400 4500 50  0001 C CNN
	1    9400 4500
	0    -1   -1   0   
$EndComp
Wire Wire Line
	9800 4550 9800 4500
Connection ~ 9800 4500
Text GLabel 9200 4500 0    50   Input ~ 0
+12V
Wire Wire Line
	9200 4500 9300 4500
$Comp
L Reference_Voltage:LM4040DBZ-10 U3
U 1 1
P 9800 4700
F 0 "U3" V 9846 4612 50  0000 R CNN
F 1 "LM4040DBZ-10" V 9755 4612 50  0000 R CNN
F 2 "Package_TO_SOT_SMD:SOT-23_Handsoldering" H 9800 4500 50  0001 C CIN
F 3 "http://www.ti.com/lit/ds/symlink/lm4040-n.pdf" H 9800 4700 50  0001 C CIN
	1    9800 4700
	0    -1   -1   0   
$EndComp
Wire Wire Line
	9800 4500 9950 4500
Text GLabel 7550 1450 1    50   Output ~ 0
MIX
Wire Wire Line
	7550 1450 7550 1950
Connection ~ 7550 1950
Wire Wire Line
	7550 1950 7350 1950
Text GLabel 4650 3700 0    50   Input ~ 0
MIX
$Comp
L Device:R_Small R30
U 1 1
P 4850 3700
F 0 "R30" V 5046 3700 50  0000 C CNN
F 1 "3.3K" V 4955 3700 50  0000 C CNN
F 2 "Resistor_SMD:R_0805_2012Metric_Pad1.15x1.40mm_HandSolder" H 4850 3700 50  0001 C CNN
F 3 "~" H 4850 3700 50  0001 C CNN
	1    4850 3700
	0    -1   -1   0   
$EndComp
Wire Wire Line
	4950 3700 5100 3700
Wire Wire Line
	4650 3700 4750 3700
$Comp
L Device:R_Small R32
U 1 1
P 5700 3450
F 0 "R32" V 5896 3450 50  0000 C CNN
F 1 "47K" V 5805 3450 50  0000 C CNN
F 2 "Resistor_SMD:R_0805_2012Metric_Pad1.15x1.40mm_HandSolder" H 5700 3450 50  0001 C CNN
F 3 "~" H 5700 3450 50  0001 C CNN
	1    5700 3450
	0    -1   -1   0   
$EndComp
Wire Wire Line
	5100 3700 5100 3450
Wire Wire Line
	5100 3450 5600 3450
Connection ~ 5100 3700
Wire Wire Line
	5100 3700 5250 3700
Wire Wire Line
	5800 3450 6300 3450
Wire Wire Line
	6300 3450 6300 3800
$Comp
L Connector:AudioJack2_SwitchT J11
U 1 1
P 6900 3800
F 0 "J11" H 6667 3779 50  0000 R CNN
F 1 "GATEOUT" H 6667 3870 50  0000 R CNN
F 2 "custom parts:3.5mm_tip_switch_thonkiconn" H 6900 3800 50  0001 C CNN
F 3 "~" H 6900 3800 50  0001 C CNN
	1    6900 3800
	-1   0    0    1   
$EndComp
NoConn ~ 6700 3700
Text GLabel 6650 3900 0    50   Input ~ 0
GND
Text Notes 4950 3150 0    118  ~ 0
COMPARATOR
Text Notes 4600 4050 0    50   ~ 0
+/-10v nom.
Wire Wire Line
	4950 3900 5250 3900
$Comp
L Diode:BZT52Bxx D14
U 1 1
P 6300 4150
F 0 "D14" V 6300 4250 50  0000 L CNN
F 1 "BZT52B5v1" V 6400 4250 50  0000 L CNN
F 2 "Diode_SMD:D_SOD-123" H 6300 3975 50  0001 C CNN
F 3 "https://diotec.com/tl_files/diotec/files/pdf/datasheets/bzt52b2v4.pdf" H 6300 4150 50  0001 C CNN
	1    6300 4150
	0    1    1    0   
$EndComp
Text GLabel 6300 4400 3    50   Input ~ 0
GND
$Comp
L Device:R_Small R33
U 1 1
P 6100 3800
F 0 "R33" V 6296 3800 50  0000 C CNN
F 1 "10K" V 6205 3800 50  0000 C CNN
F 2 "Resistor_SMD:R_0805_2012Metric_Pad1.15x1.40mm_HandSolder" H 6100 3800 50  0001 C CNN
F 3 "~" H 6100 3800 50  0001 C CNN
	1    6100 3800
	0    -1   -1   0   
$EndComp
Wire Wire Line
	5850 3800 5900 3800
Wire Wire Line
	6200 3800 6300 3800
Connection ~ 6300 3800
Wire Wire Line
	6650 3900 6700 3900
Wire Wire Line
	6300 3800 6700 3800
$Comp
L Device:LED_Dual_2pin D15
U 1 1
P 5900 4250
F 0 "D15" V 5854 4508 50  0000 L CNN
F 1 "LED_Dual_2pin" V 5945 4508 50  0000 L CNN
F 2 "LED_THT:LED_D3.0mm" H 5900 4250 50  0001 C CNN
F 3 "~" H 5900 4250 50  0001 C CNN
	1    5900 4250
	0    -1   1    0   
$EndComp
$Comp
L Device:R_Small R31
U 1 1
P 5900 4650
F 0 "R31" H 5841 4604 50  0000 R CNN
F 1 "3.3K" H 5841 4695 50  0000 R CNN
F 2 "Resistor_SMD:R_0805_2012Metric_Pad1.15x1.40mm_HandSolder" H 5900 4650 50  0001 C CNN
F 3 "~" H 5900 4650 50  0001 C CNN
	1    5900 4650
	1    0    0    1   
$EndComp
Text GLabel 5900 4800 3    50   Input ~ 0
GND
Wire Wire Line
	5900 4750 5900 4800
Wire Wire Line
	5900 3950 5900 3800
Connection ~ 5900 3800
Wire Wire Line
	5900 3800 6000 3800
Wire Wire Line
	6300 4300 6300 4400
Wire Wire Line
	6300 4000 6300 3800
Text GLabel 3000 3700 3    50   Output ~ 0
REF
Wire Wire Line
	3000 3700 3000 3550
Text GLabel 4950 3900 0    50   Input ~ 0
REF
$Comp
L Device:R_Small R34
U 1 1
P 1100 3100
F 0 "R34" H 1041 3054 50  0000 R CNN
F 1 "1K" H 1041 3145 50  0000 R CNN
F 2 "Resistor_SMD:R_0805_2012Metric_Pad1.15x1.40mm_HandSolder" H 1100 3100 50  0001 C CNN
F 3 "~" H 1100 3100 50  0001 C CNN
	1    1100 3100
	-1   0    0    1   
$EndComp
Wire Wire Line
	1100 2900 1100 3000
Wire Wire Line
	9500 4500 9600 4500
$Comp
L Device:C_Small C8
U 1 1
P 9600 4650
F 0 "C8" V 9371 4650 50  0000 C CNN
F 1 "0.1uF" V 9462 4650 50  0000 C CNN
F 2 "Capacitor_SMD:C_0805_2012Metric_Pad1.15x1.40mm_HandSolder" H 9600 4650 50  0001 C CNN
F 3 "~" H 9600 4650 50  0001 C CNN
	1    9600 4650
	1    0    0    1   
$EndComp
Wire Wire Line
	9600 4550 9600 4500
Connection ~ 9600 4500
Wire Wire Line
	9600 4500 9800 4500
Text GLabel 9600 4900 3    50   Input ~ 0
GND
Wire Wire Line
	9600 4750 9600 4900
$EndSCHEMATC
